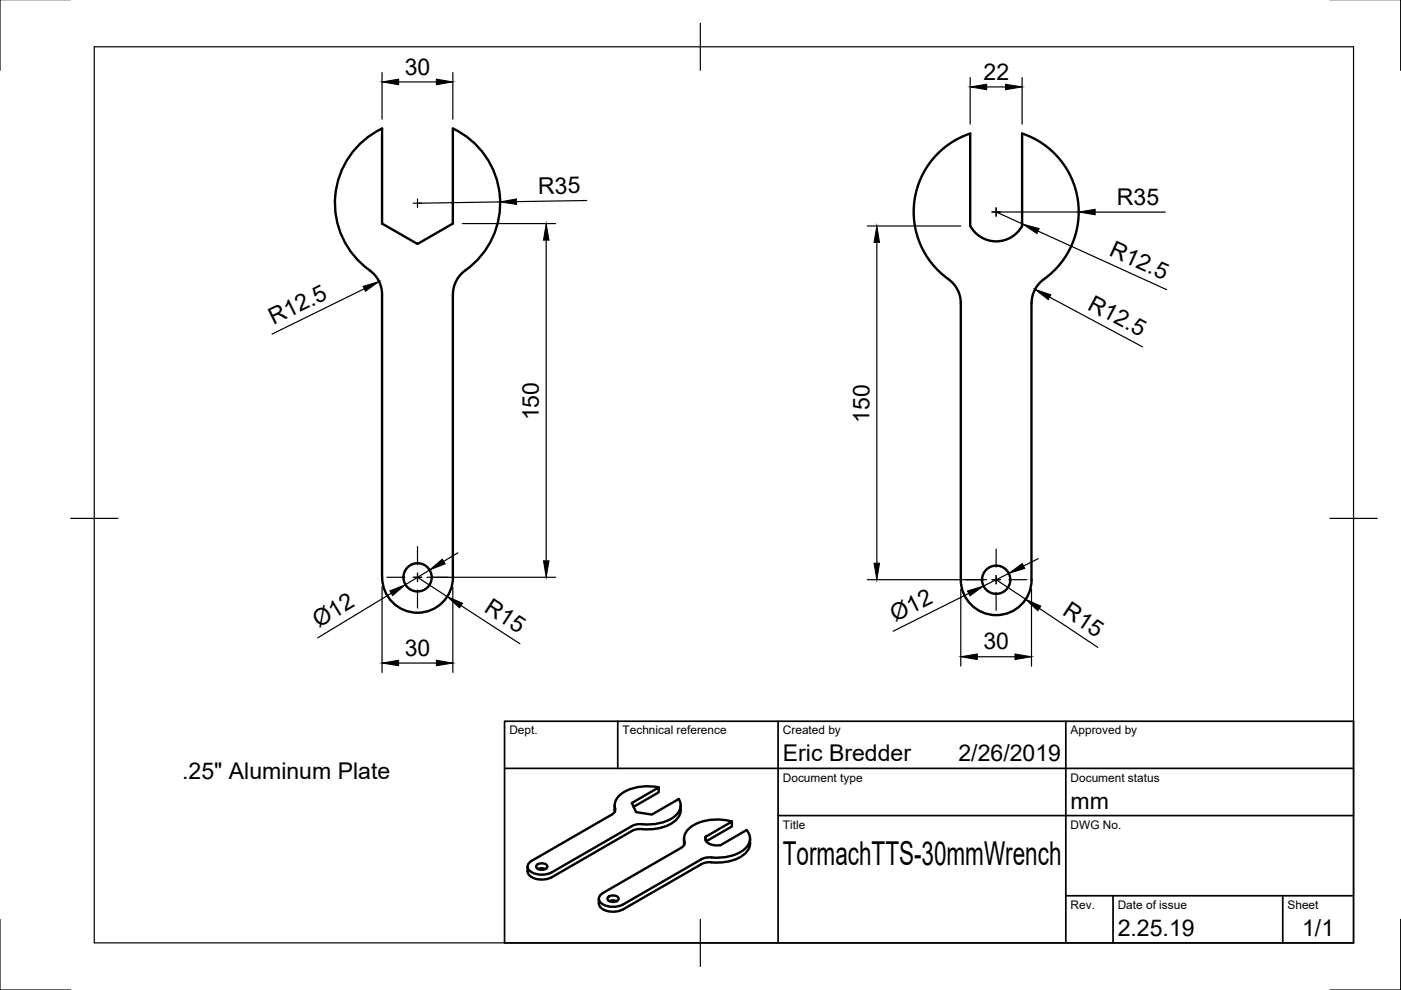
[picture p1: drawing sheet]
<svg xmlns="http://www.w3.org/2000/svg" width="297mm" height="210mm" viewBox="0 0 297 210" stroke-linecap="round" stroke-linejoin="round" font-family="sans-serif">
<!-- layer: Visible -->
<g fill="none" stroke="#000" stroke-width=".51">
<path d="M81 27.3v20.1l7.5 4.3 7.5-4.3v-20.1M81 27.3a17.6 17.6 0 0 0-2 30.5 6.3 6.3 0 0 1 2 4.6v60M96 27.3a17.5 17.5 0 0 1 2.7 30M216.7 28.3v19.6M216.7 28.3a17.6 17.6 0 0 1 11.9 14.4 17.6 17.6 0 0 1-7.8 17 6.4 6.4 0 0 0-2.1 4.6v58.6a7.5 7.5 0 0 1-7.5 7.5 7.5 7.5 0 0 1-7.5-7.5v-58.6a6.3 6.3 0 0 0-2.6-5.1 17.5 17.5 0 0 1-7.2-16.9 17.5 17.5 0 0 1 11.8-14v19.6a6.3 6.3 0 0 0 11 0M98.7 57.3a6.3 6.3 0 0 0-2.7 5.1M96 62.4v60M81 122.4a7.5 7.5 0 0 0 7.5 7.5 7.5 7.5 0 0 0 7.5-7.5M130.3 170.8v1M130.3 171.8v.3M130.4 171.4a1.13 1.13 0 0 1-.7 1.3l-17 9.8a1.29 1.29 0 0 0-.8 1.2 1.29 1.29 0 0 0 .8 1.3 4.7 4.7 0 0 0 4.3 0M133.9 175.2l-16.9 9.8"/>
<path d="M134.3 171.1l5.4-3.1v-1l-5.7 3.3 .9 1.9 3.3 .5 5.7-3.3a2.8 2.8 0 0 1-1.2 4 11.9 11.9 0 0 1-7.5 1.4l-1.2 .3M139.7 166.9a10.3 10.3 0 0 0-8.3 1.7 2.83 2.83 0 0 0-1 2.8M144.3 170.8a3.7 3.7 0 0 1-2.5 4.1 13 13 0 0 1-6.6 .9l-1.3 .4-16.9 9.8a4.3 4.3 0 0 1-4.9-.6l-.2-.6-.1-1.1M145 177.8l.1 1.4M149.6 177.4a1.25 1.25 0 0 0 1.1 1.6l1 .2h1l5.6-3.2a2.73 2.73 0 0 1-.6 4.2 10.4 10.4 0 0 1-7.3 1.6l-.9 .1-.8 .3M149.6 177.4l5.6-3.2v1l-5.5 3.2M149.6 177.4v.8M155.2 174.2a10.1 10.1 0 0 0-9.2 1.6 2.92 2.92 0 0 0-.8 3l-.4 .7-.4 .2-16.6 9.6a1.29 1.29 0 0 0-.8 1.3 1.29 1.29 0 0 0 .9 1.2 4.7 4.7 0 0 0 4.2 0l16.6-9.6M159 177.8a3.7 3.7 0 0 1-2.5 4.1 13 13 0 0 1-6.6 .9l-1.2 .4-16.6 9.6M113.8 183.5a1.47 1.47 0 0 1 2.3 .2 1.38 1.38 0 0 1-2.4 0zM114.1 184.3a1.9 1.9 0 0 1 1.6 0M127 190.6v1"/>
<path d="M127 191.6a2.64 2.64 0 0 0 3 1.7l1.1-.1 1-.4M128.9 190.3a1.47 1.47 0 0 1 2.3 .2 1.38 1.38 0 0 1-2.4 0zM129.2 191.1a1.9 1.9 0 0 1 1.6 0"/>
<circle cx="88.5" cy="122.4" r="3"/>
<circle cx="211.2" cy="122.9" r="3"/>
</g>
<!-- layer: Border -->
<path d="M0 -.1v15M297 -.1v15M20 9.9h267v190h-267zM148.5 4.9v10M15 109.9h10M282 109.9h10M0 194.9v15h15M148.5 194.9v10M297 194.9v15h-15" fill="none" stroke="#000" stroke-width=".25"/>
<!-- layer: TitleBlock -->
<path d="M107 152.9h180v47h-180zM131 152.9v10M165 152.9v47M226 152.9v47M107 162.9h180M165 172.9h122M226 189.9h61M236 189.9v10M272 189.9v10" fill="none" stroke="#000" stroke-width=".36"/>
<!-- layer: Center Lines -->
<g fill="none" stroke="#000" stroke-width=".25">
<path d="M87.6 43.1h1.8M88.5 42.2v1.8M210.3 45h1.8M211.2 44.1v1.7M88.5 115.9v3.8M211.2 116.4v3.8M82 122.4h3.8M87.6 122.4h1.8M88.5 121.5v1.8M88.5 125.1v3.8M91.2 122.4h3.8M204.7 122.9h3.8"/>
<path d="M210.3 122.9h1.8M211.2 122v1.8M211.2 125.6v3.8M213.9 122.9h3.8"/>
</g>
<!-- layer: Dimensions -->
<g fill="none" stroke="#000" stroke-width=".25">
<path d="M81 15.4v9.9M84.5 17.4h8M96 15.4v9.9M205.7 16.4v9.9M209.2 18.4h4M216.7 16.4v9.9M98 47.4h19.8M106 42.8l-17.5 .3M115.8 50.9v68M124.4 42.5l-14.9 .2M183.9 47.9h19.8M185.9 51.4v68"/>
<path d="M220.1 49l27.3 12.4M228.7 45h-17.5l5.7 2.5M232.2 45h14.9M77.2 61.2l-19.5 9.6M222.5 63l19.8 10.5M97.1 117.2l-3 1.8M220.1 118.4l-3.1 1.6M81 124.4v18.2M83 125.8l-15.6 9.4M88.5 122.4l6.3 4.1M90.5 122.4h27.3M91.1 120.9l-5.1 3.1"/>
<path d="M96 124.4v18.2M97.7 128.4l12.5 8.1M183.9 122.9h25.3M203.7 124.9v16.3M205.4 125.8l-16 8M207.2 139.2h8M211.2 122.9l6.2 4.2M213.9 121.6l-5.4 2.7M218.7 124.9v16.3M220.4 129l12.3 8.3M84.5 140.6h8"/>
</g>
<g fill="#000" stroke="#000" stroke-width=".21">
<path d="M81 17.4l3.5-.6v1.2zM92.5 16.8l3.5 .6-3.5 .6zM205.7 18.4l3.5-.5v1.1zM213.2 17.9l3.5 .5-3.5 .6zM106 42.8l3.5-.6v1.1zM115.8 47.4l.6 3.5h-1.2zM185.9 47.9l.6 3.5h-1.2zM216.9 47.5l3.4 1-.5 1zM228.7 45l3.5-.6v1.1zM77 60.7l3.4-1-2.9 2.1zM219.4 61.4l3.4 1.1-.6 1zM91.1 120.9l2.7-2.4 .6 1z"/>
<path d="M115.2 118.9h1.2l-.6 3.5zM185.3 119.4h1.2l-.6 3.5zM213.9 121.6l2.8-2.1 .6 1zM82.7 125.3l3.3-1.3-2.8 2.3zM81 140.6l3.5-.6v1.2zM92.5 140l3.5 .6-3.5 .6zM94.8 126.5l3.3 1.4-.7 1zM205.1 125.3l3.4-1-2.8 2zM203.7 139.2l3.5-.5v1.1zM215.2 138.7l3.5 .5-3.5 .6zM217.4 127.1l3.3 1.4-.7 1z"/>
</g>
<text font-size="7" x="166" y="183.4">TormachTTS-30mmWrench</text>
<g font-size="4.9">
<text x="85.8" y="15.8">30</text>
<text x="208.5" y="16.9">22</text>
<text x="114.1" y="41.1" transform="rotate(-1 114.1 41.1)">R35</text>
<text x="236.8" y="43.4">R35</text>
<text x="234.9" y="54.1" transform="rotate(25 234.9 54.1)">R12.5</text>
<text x="230.3" y="65.4" transform="rotate(28 230.3 65.4)">R12.5</text>
<text x="58" y="69" transform="rotate(-26 58 69)">R12.5</text>
<text x="114.3" y="89.1" transform="rotate(-90 114.3 89.1)">150</text>
<text x="184.3" y="89.6" transform="rotate(-90 184.3 89.6)">150</text>
<text x="102.5" y="129.6" transform="rotate(33 102.5 129.6)">R15</text>
<text x="189.8" y="131.8" transform="rotate(-27 189.8 131.8)">Ø12</text>
<text x="225.1" y="130.3" transform="rotate(34 225.1 130.3)">R15</text>
<text x="67.6" y="133.2" transform="rotate(-31 67.6 133.2)">Ø12</text>
<text x="208.5" y="137.7">30</text>
<text x="85.8" y="139">30</text>
<text x="166" y="161.4">Eric Bredder</text>
<text x="203.2" y="161.4">2/26/2019</text>
<text x="38.6" y="165.1">.25&quot; Aluminum Plate</text>
<text x="227" y="171.4">mm</text>
<text x="237" y="198.4">2.25.19</text>
<text x="276.1" y="198.6">1/1</text>
</g>
<g font-size="2.5">
<text x="108" y="155.7">Dept.</text>
<text x="132" y="155.7">Technical reference</text>
<text x="166" y="155.7">Created by</text>
<text x="227" y="155.7">Approved by</text>
<text x="166" y="165.7">Document type</text>
<text x="227" y="165.7">Document status</text>
<text x="166" y="175.7">Title</text>
<text x="227" y="175.7">DWG No.</text>
<text x="227" y="192.7">Rev.</text>
<text x="237" y="192.7">Date of issue</text>
<text x="273" y="192.7">Sheet</text>
</g>
</svg>
